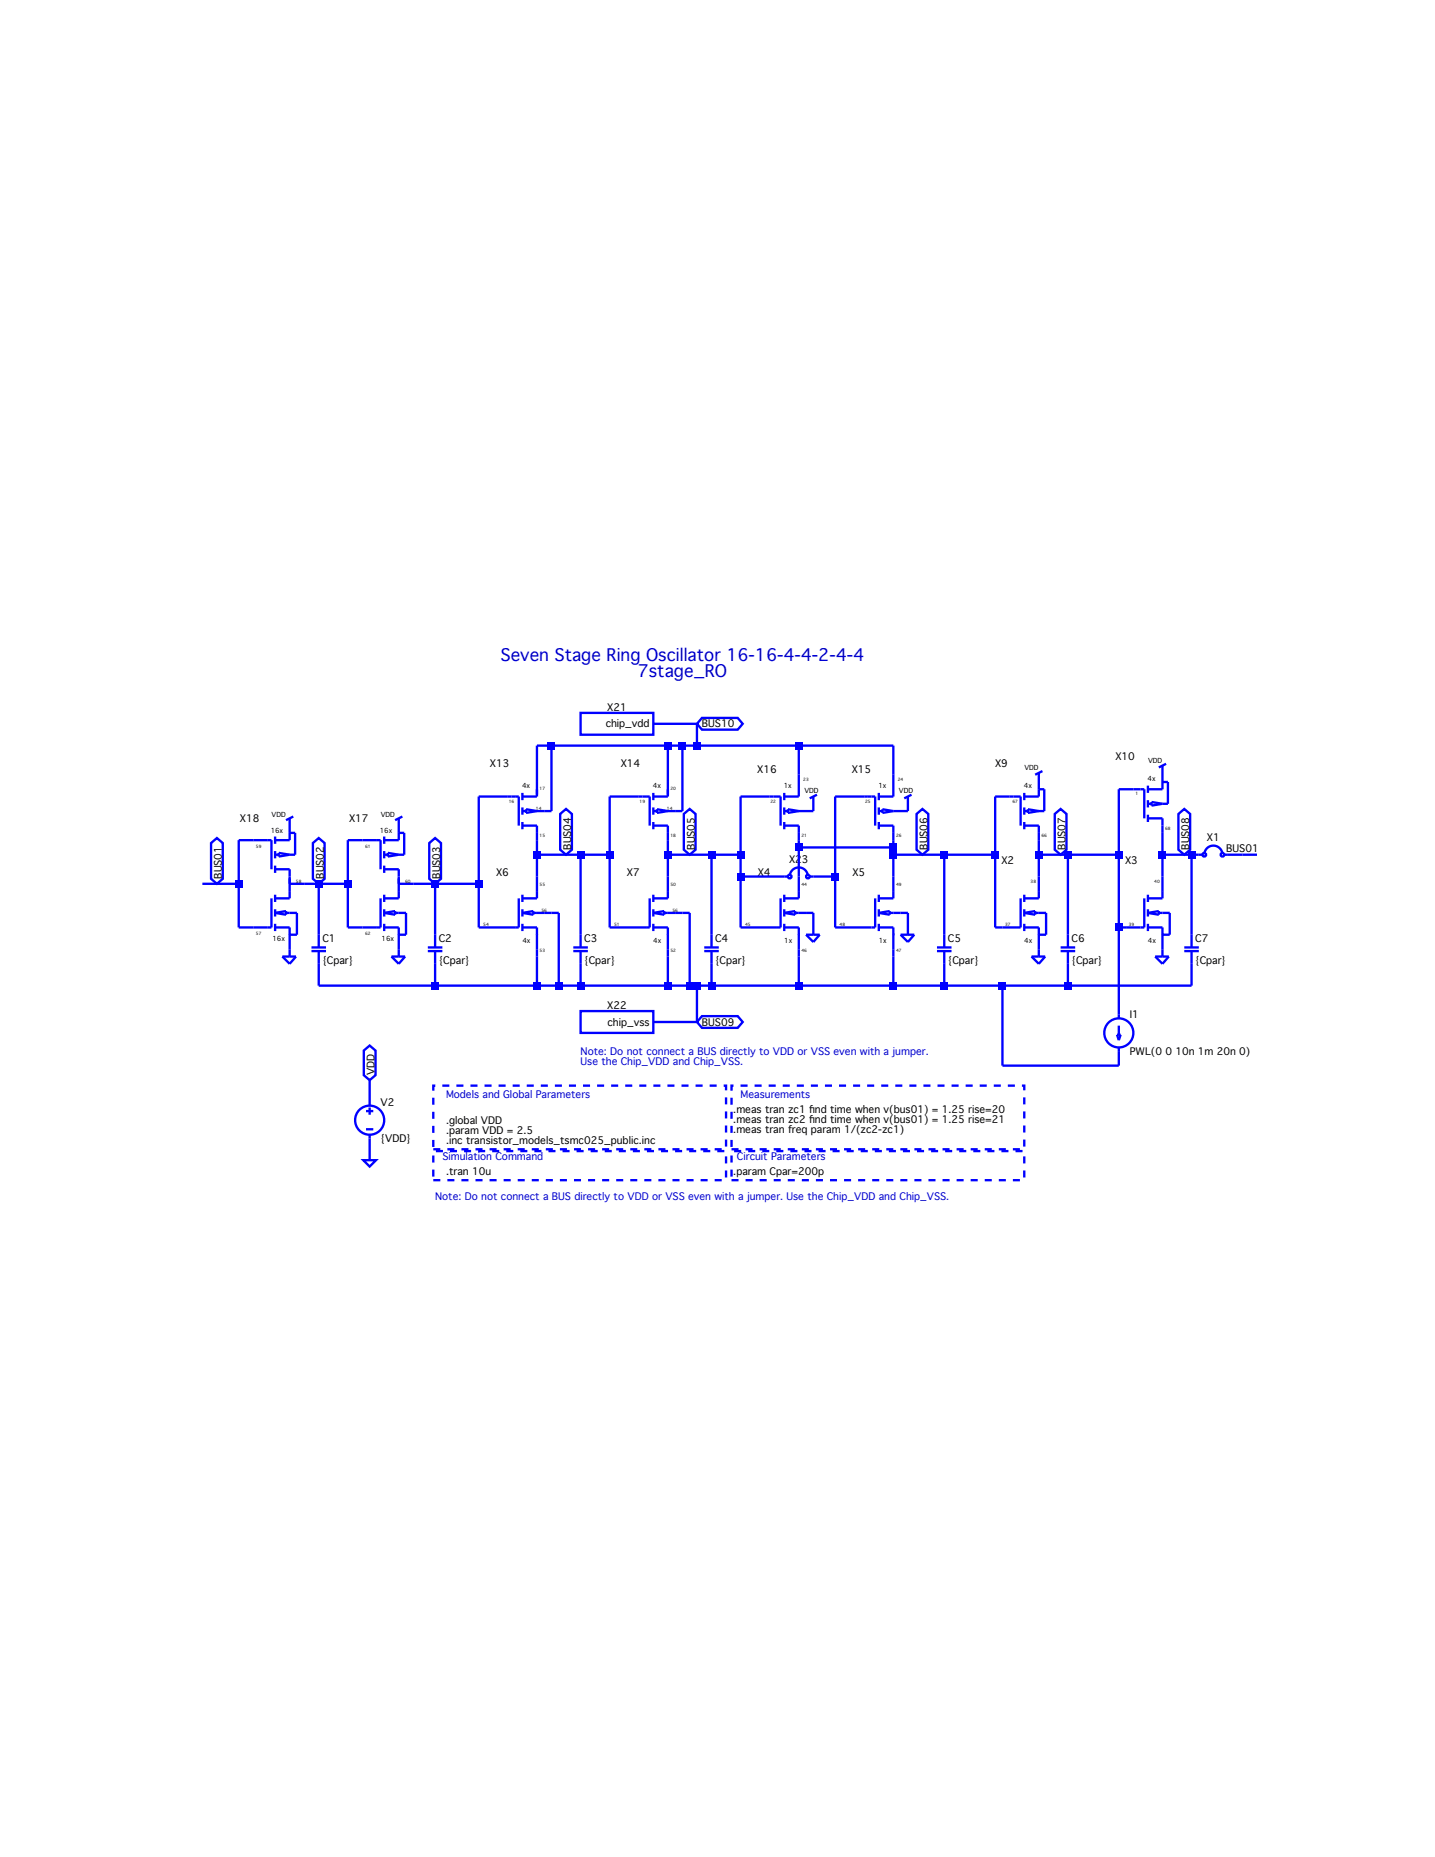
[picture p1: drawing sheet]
Version 4
SHEET 1 2720 1984
WIRE 1056 832 960 832
WIRE 736 880 704 880
WIRE 992 880 736 880
WIRE 1024 880 992 880
WIRE 1056 880 1056 832
WIRE 1056 880 1024 880
WIRE 1280 880 1056 880
WIRE 1488 880 1280 880
WIRE 1280 944 1280 880
WIRE 1488 944 1488 880
WIRE 704 960 704 880
WIRE 992 960 992 880
WIRE 2016 976 1984 976
WIRE 640 992 576 992
WIRE 928 992 864 992
WIRE 1216 992 1152 992
WIRE 1424 992 1360 992
WIRE 1744 992 1712 992
WIRE 736 1024 736 880
WIRE 736 1024 720 1024
WIRE 1024 1024 1024 880
WIRE 1024 1024 1008 1024
WIRE 80 1088 48 1088
WIRE 320 1088 288 1088
WIRE 1280 1104 1280 1088
WIRE 1488 1104 1488 1088
WIRE 1488 1104 1280 1104
WIRE 704 1120 704 1088
WIRE 768 1120 704 1120
WIRE 800 1120 768 1120
WIRE 864 1120 864 992
WIRE 864 1120 800 1120
WIRE 992 1120 992 1088
WIRE 1040 1120 992 1120
WIRE 1088 1120 1040 1120
WIRE 1152 1120 1152 992
WIRE 1152 1120 1088 1120
WIRE 1488 1120 1488 1104
WIRE 1552 1120 1488 1120
WIRE 1600 1120 1552 1120
WIRE 1712 1120 1712 992
WIRE 1712 1120 1600 1120
WIRE 1808 1120 1808 1088
WIRE 1856 1120 1808 1120
WIRE 1872 1120 1856 1120
WIRE 1984 1120 1984 976
WIRE 1984 1120 1872 1120
WIRE 2080 1120 2080 1072
WIRE 2128 1120 2080 1120
WIRE 2144 1120 2128 1120
WIRE 2160 1120 2144 1120
WIRE 2256 1120 2224 1120
WIRE 2288 1120 2256 1120
WIRE 704 1168 704 1120
WIRE 992 1168 992 1120
WIRE 1152 1168 1152 1120
WIRE 1248 1168 1152 1168
WIRE 1280 1168 1280 1104
WIRE 1360 1168 1360 992
WIRE 1360 1168 1312 1168
WIRE 1488 1168 1488 1120
WIRE 1808 1168 1808 1120
WIRE 2080 1168 2080 1120
WIRE 0 1184 -32 1184
WIRE 48 1184 48 1088
WIRE 48 1184 0 1184
WIRE 224 1184 192 1184
WIRE 288 1184 288 1088
WIRE 288 1184 224 1184
WIRE 480 1184 432 1184
WIRE 576 1184 576 992
WIRE 576 1184 480 1184
WIRE 752 1248 736 1248
WIRE 1040 1248 1024 1248
WIRE 48 1280 48 1184
WIRE 80 1280 48 1280
WIRE 288 1280 288 1184
WIRE 320 1280 288 1280
WIRE 576 1280 576 1184
WIRE 864 1280 864 1120
WIRE 1152 1280 1152 1168
WIRE 1360 1280 1360 1168
WIRE 1712 1280 1712 1120
WIRE 1728 1280 1712 1280
WIRE 1984 1280 1984 1120
WIRE 2000 1280 1984 1280
WIRE 224 1296 224 1184
WIRE 480 1296 480 1184
WIRE 800 1296 800 1120
WIRE 1088 1296 1088 1120
WIRE 1600 1296 1600 1120
WIRE 1872 1296 1872 1120
WIRE 2144 1296 2144 1120
WIRE 224 1408 224 1360
WIRE 480 1408 480 1360
WIRE 480 1408 224 1408
WIRE 704 1408 704 1344
WIRE 704 1408 480 1408
WIRE 752 1408 752 1248
WIRE 752 1408 704 1408
WIRE 800 1408 800 1360
WIRE 800 1408 752 1408
WIRE 992 1408 992 1344
WIRE 992 1408 800 1408
WIRE 1040 1408 1040 1248
WIRE 1040 1408 992 1408
WIRE 1056 1408 1040 1408
WIRE 1088 1408 1088 1360
WIRE 1088 1408 1056 1408
WIRE 1280 1408 1280 1344
WIRE 1280 1408 1088 1408
WIRE 1488 1408 1488 1344
WIRE 1488 1408 1280 1408
WIRE 1600 1408 1600 1360
WIRE 1600 1408 1488 1408
WIRE 1728 1408 1600 1408
WIRE 1872 1408 1872 1360
WIRE 1872 1408 1728 1408
WIRE 2144 1408 2144 1360
WIRE 2144 1408 1872 1408
WIRE 1984 1472 1984 1280
WIRE 1056 1488 1056 1408
WIRE 1056 1488 960 1488
WIRE 1728 1584 1728 1408
WIRE 1984 1584 1984 1552
WIRE 1984 1584 1728 1584
WIRE 336 1664 336 1616
WIRE 336 1792 336 1744
FLAG 0 1184 BUS01
IOPIN 0 1184 BiDir
FLAG 224 1184 BUS02
IOPIN 224 1184 BiDir
FLAG 480 1184 BUS03
IOPIN 480 1184 BiDir
FLAG 768 1120 BUS04
IOPIN 768 1120 BiDir
FLAG 1040 1120 BUS05
IOPIN 1040 1120 BiDir
FLAG 1552 1120 BUS06
IOPIN 1552 1120 BiDir
FLAG 1856 1120 BUS07
IOPIN 1856 1120 BiDir
FLAG 2128 1120 BUS08
IOPIN 2128 1120 BiDir
FLAG 1056 1488 BUS09
IOPIN 1056 1488 BiDir
FLAG 1056 832 BUS10
IOPIN 1056 832 BiDir
FLAG 336 1616 VDD
IOPIN 336 1616 BiDir
FLAG 336 1792 0
FLAG 2256 1120 BUS01
SYMBOL DP_nMOS_1x_A 1232 1200 R0
SYMATTR InstName X4
SYMBOL DP_nMOS_1x_B 1440 1200 R0
SYMATTR InstName X5
SYMBOL CS_nMOS_4x_A 1760 1200 R0
SYMATTR InstName X2
SYMBOL DP_nMOS_4x_A 656 1200 R0
SYMATTR InstName X6
SYMBOL DP_nMOS_4x_B 944 1200 R0
SYMATTR InstName X7
SYMBOL CS_pMOS_4x_A 1744 976 R0
SYMATTR InstName X9
SYMBOL CS_pMOS_4x_B 2016 960 R0
SYMATTR InstName X10
SYMBOL CS_nMOS_4x_B 2032 1200 R0
SYMATTR InstName X3
SYMBOL DP_pMOS_4x_A 640 976 R0
SYMATTR InstName X13
SYMBOL DP_pMOS_4x_B 928 976 R0
SYMATTR InstName X14
SYMBOL DP_pMOS_1x_B 1424 976 R0
SYMATTR InstName X15
SYMBOL DP_pMOS_1x_A 1216 976 R0
SYMATTR InstName X16
SYMBOL inverter_A 336 1072 R0
SYMATTR InstName X17
SYMBOL inverter_B 96 1072 R0
SYMATTR InstName X18
SYMBOL chip_vdd 880 832 R0
SYMATTR InstName X21
SYMBOL chip_vss 880 1488 R0
SYMATTR InstName X22
SYMBOL Misc/jumper 1280 1104 R0
SYMATTR InstName X23
SYMBOL voltage 336 1648 R0
SYMATTR InstName V2
SYMATTR Value {VDD}
SYMBOL current 1984 1472 R0
SYMATTR InstName I1
SYMATTR Value PWL(0 0 10n 1m 20n 0)
SYMBOL Misc/jumper 2192 1056 R0
SYMATTR InstName X1
SYMBOL cap 208 1296 R0
SYMATTR InstName C1
SYMATTR Value {Cpar}
SYMBOL cap 464 1296 R0
SYMATTR InstName C2
SYMATTR Value {Cpar}
SYMBOL cap 784 1296 R0
SYMATTR InstName C3
SYMATTR Value {Cpar}
SYMBOL cap 1072 1296 R0
SYMATTR InstName C4
SYMATTR Value {Cpar}
SYMBOL cap 1584 1296 R0
SYMATTR InstName C5
SYMATTR Value {Cpar}
SYMBOL cap 1856 1296 R0
SYMATTR InstName C6
SYMATTR Value {Cpar}
SYMBOL cap 2128 1296 R0
SYMATTR InstName C7
SYMATTR Value {Cpar}
TEXT 800 1552 Left 2 ;Note: Do not connect a BUS directly to VDD or VSS even with a jumper. \nUse the Chip_VDD and Chip_VSS.
TEXT 1024 680 Center 4 ;Seven Stage Ring Oscillator 16-16-4-4-2-4-4\n7stage_RO
TEXT 504 1704 Left 2 !.global VDD\n.param VDD = 2.5 \n.inc transistor_models_tsmc025_public.inc
TEXT 504 1816 Left 2 !.tran 0.1m
TEXT 1136 1680 Left 2 !.meas tran zc1 find time when v(bus01) = 1.25 rise=20\n.meas tran zc2 find time when v(bus01) = 1.25 rise=21\n.meas tran freq param 1/(zc2-zc1)
TEXT 1136 1816 Left 2 !.param Cpar={200p}
TEXT 504 1648 Left 2 ;Models and Global Parameters
TEXT 1152 1648 Left 2 ;Measurements
TEXT 1144 1784 Left 2 ;Circuit Parameters
TEXT 496 1784 Left 2 ;Simulation Command
TEXT 480 1872 Left 2 ;Note: Do not connect a BUS directly to VDD or VSS even with a jumper. Use the Chip_VDD and Chip_VSS.
RECTANGLE Normal 1132 1628 1776 1768 2
RECTANGLE Normal 1132 1772 1776 1836 2
RECTANGLE Normal 476 1628 1120 1768 2
RECTANGLE Normal 476 1772 1120 1836 2
